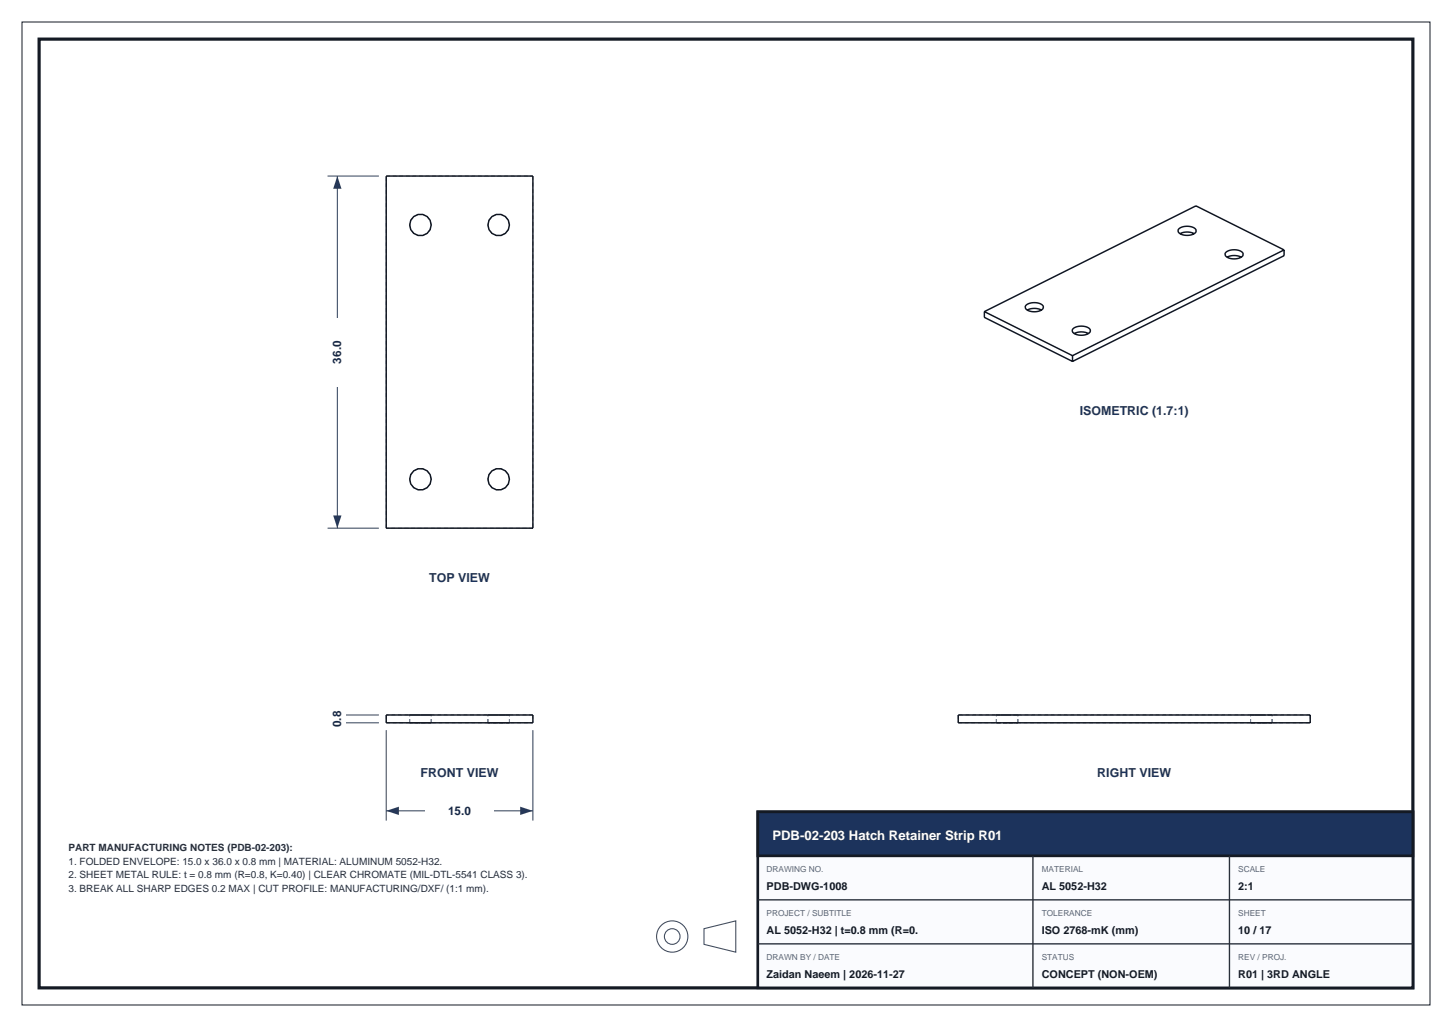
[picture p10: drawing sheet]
<svg xmlns="http://www.w3.org/2000/svg" width="297mm" height="210mm" viewBox="0 0 297 210" stroke-linecap="round" stroke-linejoin="round" font-family="sans-serif">
<path d="M8 8h281v194h-281z" fill="none" stroke="#141a24" stroke-width=".65" stroke-linecap="butt"/>
<path d="M4.5 4.5h288v201h-288z" fill="none" stroke="#141a24" stroke-width=".2"/>
<path d="M155 166h134v36h-134z" fill-rule="evenodd" fill="#fafbfe" stroke="#141a24" stroke-width=".55"/>
<path d="M155 166h134v9h-134z" fill-rule="evenodd" fill="#1c335c" stroke="#141a24" stroke-width=".55"/>
<path d="M211.3 175v27M251.5 175v27M155 193h134M155 184h134" fill="none" stroke="#262e38" stroke-width=".28"/>
<g fill="none" stroke="#404d5c" stroke-width=".22">
<path d="M144 189.9l6.5-1.6v6.4l-6.5-1.6z"/>
<circle cx="137.5" cy="191.5" r="3.2"/>
<circle cx="137.5" cy="191.5" r="1.6"/>
</g>
<g fill="none" stroke="#7a8594" stroke-width=".2" stroke-dasharray=".8 .6" stroke-linecap="butt">
<path d="M79 36h30M109 36v72M83.8 46a2.2 2.2 0 0 0 3 2 2.2 2.2 0 0 0 .8-3.5 2.2 2.2 0 0 0-3.6 .5l-.2 1M99.8 46a2.2 2.2 0 0 0 3 2 2.2 2.2 0 0 0 .8-3.5 2.2 2.2 0 0 0-3.6 .5l-.2 1M83.8 98a2.2 2.2 0 0 0 3 2 2.2 2.2 0 0 0 .8-3.5 2.2 2.2 0 0 0-3.6 .5l-.2 1M99.8 98a2.2 2.2 0 0 0 3 2 2.2 2.2 0 0 0 .8-3.5 2.2 2.2 0 0 0-3.6 .5l-.2 1M79 108v-72M109 108h-30M79 147.8h30M79 146.2v1.6M83.8 147.8v-1.6M83.8 146.2h4.4"/>
<path d="M83.8 147.8h4.4M88.2 146.2h-4.4M88.2 147.8h-4.4M88.2 147.8v-1.6M99.8 147.8v-1.6M99.8 146.2h4.4M99.8 147.8h4.4M104.2 146.2h-4.4M104.2 147.8h-4.4M104.2 147.8v-1.6M109 146.2v1.6M109 146.2h-30"/>
<path d="M196 146.2v1.6M196 147.8h72M203.8 146.2h2.2M203.8 147.8h4.4M203.8 147.8v-1.6M206 146.2h2.2M206 147.8h-2.2M208.2 146.2h-4.4M208.2 147.8h-2.2M208.2 147.8v-1.6M255.8 146.2h2.2M255.8 147.8h4.4"/>
<path d="M255.8 147.8v-1.6M258 146.2h2.2M258 147.8h-2.2M260.2 146.2h-4.4M260.2 147.8h-2.2M260.2 147.8v-1.6M268 146.2v1.6M268 146.2h-72"/>
</g>
<g fill="none" stroke="#0f141f" stroke-width=".3">
<path d="M79 36h30v72h-30zM241.1 46.8a2.79 2.79 0 0 1 3.5 .2 1.05 1.05 0 0 1-1.1 1.1 2.73 2.73 0 0 1-2.5-.6v-.4zM241.4 47.8a3.2 3.2 0 0 1 2.9 0M250.7 51.6a2.79 2.79 0 0 1 3.5 .2 1.05 1.05 0 0 1-1.1 1.1 2.73 2.73 0 0 1-2.4-.6l-.1-.4zM251 52.6a3.2 3.2 0 0 1 2.9 0M262.7 51.1l-43.3 21.6M262.7 51.1v1.2l-43.3 21.6M262.7 51.1l-18.1-9-43.3 21.6M201.3 63.7l18.1 9M201.3 63.7v1.2l18.1 9M209.9 62.4a2.79 2.79 0 0 1 3.5 .2 1.05 1.05 0 0 1-1.2 1.1 2.73 2.73 0 0 1-2.4-.6l-.1-.3zM210.1 63.4h.1a3.2 3.2 0 0 1 2.8 0"/>
<path d="M219.4 72.7v1.2M219.5 67.2a2.79 2.79 0 0 1 3.5 .2 1.05 1.05 0 0 1-1.2 1.1 2.73 2.73 0 0 1-2.4-.6l-.1-.3zM219.7 68.2h.1a3.2 3.2 0 0 1 2.8 0M79 146.2h30v1.6h-30zM196 146.2h72v1.6h-72z"/>
<circle cx="86" cy="46" r="2.2"/>
<circle cx="102" cy="46" r="2.2"/>
<circle cx="86" cy="98" r="2.2"/>
<circle cx="102" cy="98" r="2.2"/>
</g>
<path d="M79 149.3v18.5M109 149.3v18.5M79 165.8h30" fill="none" stroke="#293d5c" stroke-width=".2"/>
<g fill="#293d5c">
<path d="M79 165.8l2.6-.9v1.7z"/>
<path d="M106.4 164.9l2.6 .9-2.6 .8z"/>
</g>
<path d="M87 163.8h14v3.8h-14z" fill-rule="evenodd" fill="#fff"/>
<path d="M67 147.8h10.5M67 146.2h10.5M69 146.2v1.6" fill="none" stroke="#293d5c" stroke-width=".2"/>
<g fill="#293d5c">
<path d="M68.2 145.2h1.6l-.8 2.6z"/>
<path d="M69 146.2l.8 2.6h-1.6z"/>
</g>
<path d="M67 140h3.8v14h-3.8z" fill-rule="evenodd" fill="#fff"/>
<path d="M67 36h10.5M69 36v72M67 108h10.5" fill="none" stroke="#293d5c" stroke-width=".2"/>
<g fill="#293d5c">
<path d="M68.2 105.4h1.6l-.8 2.6z"/>
<path d="M69 36l.8 2.6h-1.6z"/>
</g>
<path d="M67 65h3.8v14h-3.8z" fill-rule="evenodd" fill="#fff"/>
<text font-size="2.7" fill="#fff" x="158" y="171.8">PDB-02-203 Hatch Retainer Strip R01</text>
<g font-size="2.5" fill="#1c335c">
<text x="220.9" y="84.9">ISOMETRIC (1.7:1)</text>
<text x="87.8" y="119">TOP VIEW</text>
<text x="86" y="158.8">FRONT VIEW</text>
<text x="224.4" y="158.8">RIGHT VIEW</text>
</g>
<g font-size="2.4" fill="#1a2942">
<text x="69.8" y="74.3" transform="rotate(-90 69.8 74.3)">36.0</text>
<text x="69.8" y="148.7" transform="rotate(-90 69.8 148.7)">0.8</text>
<text x="91.7" y="166.6">15.0</text>
</g>
<g font-size="2.2" fill="#141a24">
<text x="156.8" y="182">PDB-DWG-1008</text>
<text x="213.1" y="182">AL 5052-H32</text>
<text x="253.3" y="182">2:1</text>
<text x="156.8" y="191">AL 5052-H32 | t=0.8 mm (R=0.</text>
<text x="213.1" y="191">ISO 2768-mK (mm)</text>
<text x="253.3" y="191">10 / 17</text>
<text x="156.8" y="200">Zaidan Naeem | 2026-11-27</text>
<text x="213.1" y="200">CONCEPT (NON-OEM)</text>
<text x="253.3" y="200">R01 | 3RD ANGLE</text>
</g>
<g font-size="2" fill="#242e3d">
<text x="14" y="174">PART MANUFACTURING NOTES (PDB-02-203):</text>
<text x="14" y="176.8">1. FOLDED ENVELOPE: 15.0 x 36.0 x 0.8 mm | MATERIAL: ALUMINUM 5052-H32.</text>
<text x="14" y="179.6">2. SHEET METAL RULE: t = 0.8 mm (R=0.8, K=0.40) | CLEAR CHROMATE (MIL-DTL-5541 CLASS 3).</text>
<text x="14" y="182.4">3. BREAK ALL SHARP EDGES 0.2 MAX | CUT PROFILE: MANUFACTURING/DXF/ (1:1 mm).</text>
</g>
<g font-size="1.7" fill="#59667a">
<text x="156.8" y="178.3">DRAWING NO.</text>
<text x="213.1" y="178.3">MATERIAL</text>
<text x="253.3" y="178.3">SCALE</text>
<text x="156.8" y="187.3">PROJECT / SUBTITLE</text>
<text x="213.1" y="187.3">TOLERANCE</text>
<text x="253.3" y="187.3">SHEET</text>
<text x="156.8" y="196.3">DRAWN BY / DATE</text>
<text x="213.1" y="196.3">STATUS</text>
<text x="253.3" y="196.3">REV / PROJ.</text>
</g>
</svg>
